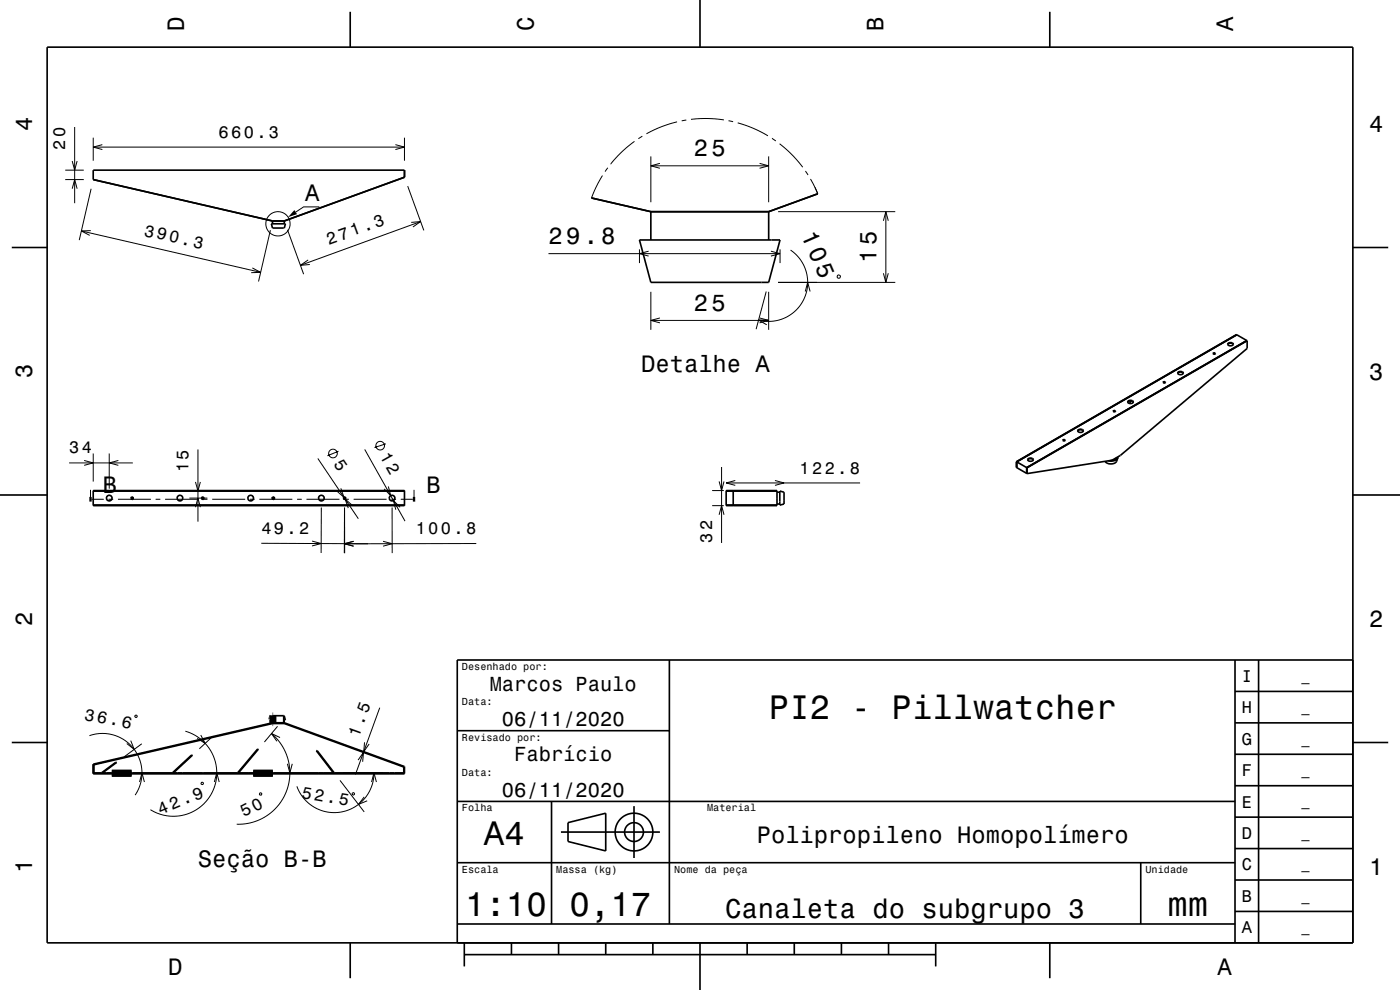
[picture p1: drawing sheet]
<svg xmlns="http://www.w3.org/2000/svg" width="297mm" height="210mm" viewBox="0 0 297 210" stroke-linecap="round" stroke-linejoin="round" font-family="sans-serif">
<g fill="none" stroke="#000" stroke-width=".21">
<path d="M13.8 38.1h4M13.8 36.1h4M15.3 34.2l.5 1.9 .6-1.9M15.8 26.9v16.2M19.8 29.2v4.9M19.8 31.2h66M21.7 30.7l-1.9 .5 1.9 .5M83.9 30.7l1.9 .5-1.9 .5M85.8 29.2v4.9M86.5 39.5l3.4 9.4M127.8 37.2l-1.3 2.4-1 2.4M128.9 35.6l-.5 .8"/>
<path d="M134.6 30l-2.7 2.2-2.4 2.6M136.3 28.9l-.9 .5M138.1 33.2v9.7M138.1 35.2h25M140 34.7l-1.9 .5 1.9 .5M143.6 25.8l-3.3 1.1-3.2 1.5M145.6 25.5l-1 .1M146.6 25.3l3.5-.2 3.5 .3M154.6 25.6l.9 .2M156.5 26.1l3.3 1.1 3.1 1.6M161.1 34.7l2 .5-2 .5M163.1 33.2v9.7"/>
<path d="M163.8 29.3l.8 .6M165.4 30.5l2.4 2.1 2.5 2.9M170.9 36.3l.5 .8M171.9 38l1.6 3.1-.6-1.4M15.3 40l.5-1.9 .6 1.9M17.3 49l38 8.8M19.3 48.9l-2 .1 1.7 .9M19.3 40l-2.5 10.9M53.5 56.8l1.8 1h-2M57.4 48.8l-2.6 10.9M61 48.8l3.4 9.4M65.4 55.1l-1.7 1.2 2-.2"/>
<path d="M67.7 43.9h-3.3l-1.7 1.1M87.2 47.2l2-.2-1.6 1.2M89.2 47l-25.5 9.3M116.4 53.8h49.1M135.7 52.9v2.9M137.6 53.3l-1.9 .5 1.9 .5M163.5 53.3l2 .5-2 .5M165.1 59.9h24.8M165.1 44.9h24.8M165.5 52.9v2.9M167.7 53a8.3 8.3 0 0 1 2.9 10.3 8.3 8.3 0 0 1-9.7 4.6M177.7 58.4l.2-.1 .3 .1v.6h-.2l-.3-.1z"/>
<path d="M187.4 46.8l.5-1.9 .5 1.9M187.4 58l.5 1.9 .5-1.9M187.9 44.9v15M138.1 61.9v8.1M138.1 68h25M140 67.4l-1.9 .6 1.9 .5M161.1 67.4l2 .6-2 .5M162.5 61.8l-2.1 8M162.9 67.9h-2l1.8 1M163.1 61.9v8.1M170.8 61.8l.5-1.9 .6 1.9M14.7 98.2h13.5"/>
<path d="M17.8 97.7l2 .5-2 .5M19.8 96.2v6M23.2 96.2v7.5M25.1 97.7l-1.9 .5 1.9 .5M42 95.3v15.4M67.4 97.3l8.6 12.7M71.8 95.7l-2.3 1M77.4 95.3l8.5 15.2M81.9 94.1l-2.5 .8M153.1 99.1v16.1M19.2 103.9v1.7M19.4 105.9h2.6"/>
<path d="M23 105.9h1M25 105.9h7M33 105.9h1M35 105.9h7M40.2 105.7h3.8M41.5 107.6l.5-1.9 .5 1.9M41.5 102.2l.5 2 .5-2M43 105.9h1M45 105.9h7M53 105.9h1M55 105.9h7M55.4 115.2l22.7 .1"/>
<path d="M63 105.9h1M65 105.9h7M66.2 114.8l1.9 .5-1.9 .5M68.2 107.7l-.1 9.6M72.3 103.6l.7 1.9-1.6-1.3M73 105.9h1M73 117.3l.1-9.6v9.7M74.7 107.2l-1.5-1.3 .7 1.9M75 114.8l-2 .5 2 .5M75 105.9h7M75 114.8l-1.9 .6 1.9 .5M81.3 114.8l1.9 .5-1.9 .6"/>
<path d="M82.4 103.2l.5 1.9-1.4-1.4M83 105.9h1M83.2 107.7v9.6M84.9 107.6l-1.4-1.4 .5 1.9M85 105.9h2.6M87.8 103.9v1.7M101 115.3l-27.9 .1M151.1 107.3h2.5M151.1 104.1h2.5M152.6 102.1l.5 2 .5-2M152.6 109.2l.5-1.9 .5 1.9M154.1 102.4h28.4"/>
<path d="M156 101.9l-1.9 .5 1.9 .6M164.4 101.9l1.9 .5-1.9 .6M19 156.1a8.4 8.4 0 0 1 9.4 2.7 8.4 8.4 0 0 1 .3 9.9M27.7 157.1l.8 1.9-1.6-1.3M28.6 151.8l.4-.1 .1 .4-.4 .1zM30.1 157.8l-3.8 2.7M39.3 155.1a9.2 9.2 0 0 1 5.9 12.6 9.2 9.2 0 0 1-13.3 4.1M41.7 157l-.5 .3M42.6 155.9l.9 1.8-1.7-1.1M45 156.3l-2.7 2.5M57.6 155.6a10.9 10.9 0 0 1 3.2 12.2 10.9 10.9 0 0 1-10.6 7M58.9 154.1l-2.8 3.3"/>
<path d="M59.4 156.4l-1.8-.8 1.1 1.6M60.3 152l-.1 .1M65.1 155.1l-.2 .1M67.5 159.5h-.2M71.2 157.3l-.1 .1M77.3 157.5l-.1 2 1.1-1.7M77.4 159.5l-.2 .1M80.6 150.1l-5.2 14.2M19.9 163.8l-.1 .1M25 160.9l-.5 .3M29.6 165.9l.5-2 .5 2M29.7 163.9l-.2 .2"/>
<path d="M39.7 163.9l-.2 .2M42.7 166h.4v.4h-.4zM45.5 165.9l.5-2 .5 2M49.7 163.9l-.2 .2M51.4 163l-.4 .2M55.1 168.2h.4v.4h-.4zM59.7 163.9l-.2 .2M61 162l.5 1.9 .5-1.9M69.7 163.9l-.2 .2M70.5 163.5h-.1M72.1 165.5l5.2 6.7M72.7 163.9h8.6"/>
<path d="M74.7 168.3l.4-.1 .1 .3-.4 .1zM76 161.2l1.1-1.6-.2 2M77.3 169l-1.3 1.6 1.9-.7M78.8 165.9l.5-2 .6 2M79.3 163.9a8.4 8.4 0 0 1-6.9 8.4 8.4 8.4 0 0 1-9.4-5.5M79.7 163.9l-.2 .2M83.5 161.8l-.2 .1"/>
<circle cx="59" cy="47.5" r="2.58"/>
<circle cx="70.6" cy="96.2" r=".91"/>
<circle cx="80.7" cy="94.5" r=".92"/>
</g>
<path d="M57.8 151.8l.1 1.5-.1-.6h-.2zM23.7 163.9h4.2v.2h-4.2zM53.7 163.9h4.2v.2h-4.2z" fill="none" stroke="#000" stroke-width="1.4" stroke-linecap="butt"/>
<g fill="none" stroke="#000" stroke-width=".35">
<path d="M10 10h277v190h-277zM74.3 2.5v7.5M148.5 0v10M222.7 2.5v7.5M2.5 52.5h7.5M57.6 47.5h3l-.3 .9h-2.5zM57.8 46.9l-38-8.8v-2h66v1.5l-25.5 9.3M57.8 46.9v.6M57.8 46.9h2.5M60.3 46.9v.6M125.5 42l12.6 2.9M135.7 50.9h29.8l-2.4 9h-25z"/>
<path d="M138.1 44.9h25M138.1 44.9v6M163.1 44.9v6M173.5 41.1l-10.4 3.8M287 52.5h7.5M249.8 79.2a.75 .75 0 0 1 1.2 0M250 78.9l.4-.1 .6 .2a.57 .57 0 0 1-.6 .5 .57 .57 0 0 1-.5-.5zM257.4 75h.4M257.4 74.9l.4 .1-.4 .1zM260.4 73.1a.75 .75 0 0 1 1.2 0M260.6 72.8l.7-.1 .3 .2a.57 .57 0 0 1-.6 .5 .57 .57 0 0 1-.5-.5zM262.4 71l-46.7 27"/>
<path d="M262.4 71l-46.8 26.9M262.4 71l2.1 1.2M264.5 72.2l-46.7 27M264.5 72.2l.1 .1M264.6 72.3l-46.7 26.9M264.6 72.3v1.6l-26.9 22.7-1.8 1-18 2.9M215.6 97.9l.1 .1M215.6 97.9l.1 1.3M215.7 98v1.2M215.7 99.2l2.1 1.2M215.7 98l2.1 1.2M217.8 99.2h.1"/>
<path d="M217.8 99.2v1.2M217.9 99.2v1.3M218 97.6a.75 .75 0 0 1 1.2 0M218.2 97.3l.4-.1 .6 .2a.57 .57 0 0 1-.6 .5 .57 .57 0 0 1-.6-.5zM225.5 93.4h.5M225.5 93.3l.5 .1-.4 .1zM228.6 91.4a.75 .75 0 0 1 1.2 0M228.8 91.2l.4-.2 .6 .2a.57 .57 0 0 1-.6 .5 .57 .57 0 0 1-.6-.4zM236.2 87.3h.4M236.2 87.2h.5l-.4 .1zM236.9 97.1a1.21 1.21 0 0 1-1.3 .6M237.1 97.1l-.2 .7a1.6 1.6 0 0 1-2.5 .1"/>
<path d="M237.1 97.1a1.72 1.72 0 0 1-2 .7M237.2 96.9l-.1 .2M239.2 85.3a.75 .75 0 0 1 1.2 0M239.4 85l.4-.1 .6 .2a.57 .57 0 0 1-.6 .5 .57 .57 0 0 1-.5-.4zM239.9 85l-.3 .6M246.8 81.2h.4M246.8 81l.5 .1-.5 .1zM0 105h10M19.8 104.1h66v3.2h-66zM19.8 104.2h66M19.8 107.2h66M27.8 105.5l.2-.1 .3 .4-.4 .1z"/>
<path d="M42.8 105.5l.2-.1 .2 .4-.3 .1zM57.8 105.5l.2-.1 .2 .4-.4 .1zM57.8 105.5v.4zM57.9 105.4v.5M72.9 105.5l.2-.1 .2 .4-.4 .1zM154.1 104.2h10.7M154.1 104.1h10.7v3.2h-10.7zM154.1 107.2h10.7M155.6 104.1v3.2M164.8 106.9h.6M164.8 104.4h.6M165.4 104.2l.9 .2v2.5l-.9 .2z"/>
<path d="M217.8 100.4l.1 .1M287 105h10M142 140v56M262 140v60M267 140v60M287 140h-190v60M2.5 157.5h7.5M57.8 153.5l-37.9 8.7v1.7h1.6l3-2.2h.2l-3 2.2h14.9l4-3.7h.2l-4 3.7h13.6l4.2-5h.2l-4.2 5h20.1l-3.6-4.7h.2l3.6 4.7h14.8v-1.2l-25.4-9.2M57.8 153.5h2.5M57.8 153.5v-.8h-.2l.2-.9h2.5l.2 .9h-.2v.8M57.9 151.8v1.5M60.2 151.8v1.5"/>
<path d="M97 155h45M262 153.3h25M262 146.7h25M287 157.5h7.5M19.8 162.1l38-8.8h2.5l25.5 9.3v1.5h-66zM22.6 163.9v.2M23.7 163.9v.2M27.9 163.9v.2M28.1 163.9v.2M37.6 163.9v.2M38.7 163.9v.2M42.9 163.9v.2"/>
<path d="M43.1 163.9v.2M52.6 163.9v.2M53.7 163.9v.2M57.9 163.9v.2M58.1 163.9v.2M67.6 163.9v.2M68.7 163.9v.2M73 163.9v.2M73.2 163.9v.2M82.6 163.9v.2M83.7 163.9v.2M97 170h165"/>
<path d="M117 170v26M119 176.5h21M120.5 174.5l8-2v8l-8-2zM134.5 171v11M262 173.3h25M262 166.7h25M262 160h25M97 196h165M97 183h165M242 183v13M262 193.3h25M262 186.7h25"/>
<path d="M262 180h25M74.3 200v7.5M98.5 202.5h100M98.5 200v5M108.5 200v2.5M118.5 200v2.5M128.5 200v2.5M138.5 200v2.5M148.5 200v10M158.5 200v2.5M168.5 200v2.5M178.5 200v2.5"/>
<path d="M188.5 200v2.5M198.5 200v5M222.7 200v7.5"/>
<circle cx="23.2" cy="105.7" r=".6"/>
<circle cx="38.2" cy="105.7" r=".6"/>
<circle cx="53.2" cy="105.7" r=".6"/>
<circle cx="68.2" cy="105.7" r=".6"/>
<circle cx="83.2" cy="105.7" r=".6"/>
<circle cx="134.5" cy="176.5" r="2"/>
<circle cx="134.5" cy="176.5" r="4"/>
</g>
<path d="M19 105.9h.4M87.6 105.9h.5" fill="none" stroke="#000" stroke-width="1" stroke-linecap="butt"/>
<g fill="#000">
<path d="M62.4 44.6l.6 .8-1.9 .7z" fill-rule="evenodd"/>
<path d="M19.1 105.6h.2l-.1 .3z" fill-rule="evenodd"/>
<path d="M87.8 105.6h.1l-.1 .3z" fill-rule="evenodd"/>
</g>
<g font-size="7.2">
<text x="163.1" y="152.6">PI2 - Pillwatcher</text>
<text x="102.7" y="179.3">A4</text>
<text x="98.7" y="194.3">1:10</text>
<text x="120.8" y="194.3">0,17</text>
<text x="247.7" y="194.3">mm</text>
</g>
<text font-size="5.8" x="153.8" y="194.6">Canaleta do subgrupo 3</text>
<text font-size="5.1" x="169.9" y="49.8" transform="rotate(67 169.9 49.8)">105</text>
<g font-size="5">
<text x="39" y="6.5" transform="rotate(-90 39 6.5)">D</text>
<text x="113.2" y="6.5" transform="rotate(-90 113.2 6.5)">C</text>
<text x="187.4" y="6.5" transform="rotate(-90 187.4 6.5)">B</text>
<text x="261.6" y="6.5" transform="rotate(-90 261.6 6.5)">A</text>
<text x="6.8" y="27.8" transform="rotate(-90 6.8 27.8)">4</text>
<text x="290.5" y="28.1">4</text>
<text x="147.2" y="33.2">25</text>
<text x="64.7" y="42.7">A</text>
<text x="116.4" y="51.8">29.8</text>
<text x="185.9" y="55.8" transform="rotate(-90 185.9 55.8)">15</text>
<text x="147.2" y="66">25</text>
<text x="6.8" y="80.3" transform="rotate(-90 6.8 80.3)">3</text>
<text x="136" y="78.9">Detalhe A</text>
<text x="290.5" y="80.6">3</text>
<text x="21.8" y="104.6">B</text>
<text x="90.5" y="104.6">B</text>
<text x="6.8" y="132.8" transform="rotate(-90 6.8 132.8)">2</text>
<text x="290.5" y="133.1">2</text>
<text x="160.5" y="178.8">Polipropileno Homopolímero</text>
<text x="6.8" y="185.3" transform="rotate(-90 6.8 185.3)">1</text>
<text x="42" y="183.9">Seção B-B</text>
<text x="290.5" y="185.6">1</text>
<text x="35.7" y="206.8">D</text>
<text x="258.3" y="206.8">A</text>
</g>
<g font-size="4.3">
<text x="103.9" y="146.5">Marcos Paulo</text>
<text x="106.5" y="154">06/11/2020</text>
<text x="109.1" y="161.5">Fabrício</text>
<text x="106.5" y="169">06/11/2020</text>
</g>
<g font-size="3.6">
<text x="46.4" y="29.2">660.3</text>
<text x="13.8" y="31.8" transform="rotate(-90 13.8 31.8)">20</text>
<text x="30.5" y="50" transform="rotate(13 30.5 50)">390.3</text>
<text x="69.8" y="52" transform="rotate(-20 69.8 52)">271.3</text>
<text x="14.7" y="96.2">34</text>
<text x="40" y="100.2" transform="rotate(-90 40 100.2)">15</text>
<text x="70.7" y="98.5" transform="rotate(56 70.7 98.5)">5</text>
<text x="80.5" y="96.8" transform="rotate(61 80.5 96.8)">12</text>
<text x="169.6" y="100.4">122.8</text>
<text x="55.4" y="113.2">49.2</text>
<text x="88.2" y="113.3">100.8</text>
<text x="151.1" y="115.2" transform="rotate(-90 151.1 115.2)">32</text>
<text x="263.4" y="144.6">I</text>
<text x="17.8" y="152.6" transform="rotate(11 17.8 152.6)">36.6</text>
<text x="263.4" y="151.3">H</text>
<text x="76.1" y="156.5" transform="rotate(-70 76.1 156.5)">1.5</text>
<text x="263.4" y="158">G</text>
<text x="263.4" y="164.6">F</text>
<text x="34.1" y="172.9" transform="rotate(-23 34.1 172.9)">42.9</text>
<text x="51.8" y="173.4" transform="rotate(-27 51.8 173.4)">50</text>
<text x="63.9" y="169.2" transform="rotate(10 63.9 169.2)">52.5</text>
<text x="263.4" y="171.3">E</text>
<text x="263.4" y="178">D</text>
<text x="263.4" y="184.6">C</text>
<text x="263.4" y="191.3">B</text>
<text x="263.4" y="198">A</text>
</g>
<g font-size="2.9">
<text x="276.1" y="144.4">_</text>
<text x="276.1" y="151">_</text>
<text x="276.1" y="157.7">_</text>
<text x="276.1" y="164.4">_</text>
<text x="276.1" y="171">_</text>
<text x="276.1" y="177.7">_</text>
<text x="276.1" y="184.4">_</text>
<text x="276.1" y="191.1">_</text>
<text x="276.1" y="197.7">_</text>
</g>
<g font-size="2.2">
<text x="98" y="142.1">Desenhado por:</text>
<text x="98" y="149.6">Data:</text>
<text x="98" y="157.1">Revisado por:</text>
<text x="98" y="164.6">Data:</text>
<text x="98" y="172.1">Folha</text>
<text x="150" y="172.1">Material</text>
<text x="98" y="185.1">Escala</text>
<text x="118" y="185.1">Massa (kg)</text>
<text x="143" y="185.1">Nome da peça</text>
<text x="243" y="185.1">Unidade</text>
</g>
</svg>
